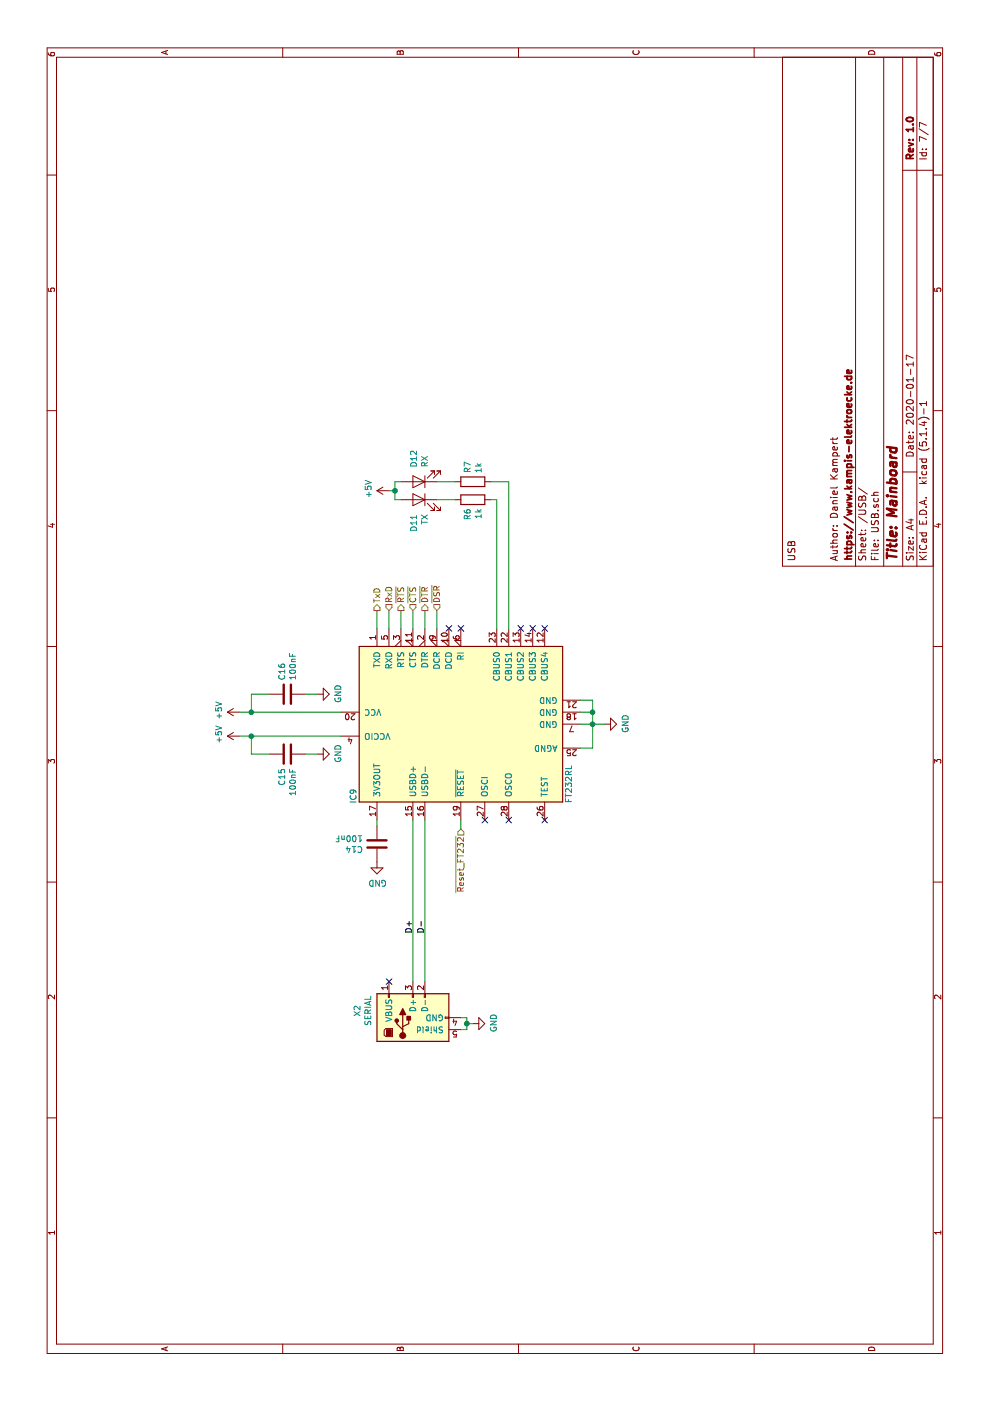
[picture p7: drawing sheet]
EESchema Schematic File Version 4
LIBS:Mainboard-cache
EELAYER 30 0
EELAYER END
$Descr A4 11693 8268
encoding utf-8
Sheet 7 7
Title "Mainboard"
Date "2020-01-17"
Rev "1.0"
Comp "https://www.kampis-elektroecke.de"
Comment1 "Author: Daniel Kampert"
Comment2 ""
Comment3 ""
Comment4 "USB"
$EndDescr
$Comp
L Interface_USB:FT232RL IC?
U 1 1
P 5650 3850
AR Path="/5E95D1D6" Ref="IC?"  Part="1" 
AR Path="/5E9064F2/5E95D1D6" Ref="IC9"  Part="1" 
F 0 "IC9" H 5050 4750 50  0000 C CNN
F 1 "FT232RL" H 5150 2950 50  0000 C CNN
F 2 "Package_SO:SSOP-28_5.3x10.2mm_P0.65mm" H 5650 3850 50  0001 C CNN
F 3 "http://www.ftdichip.com/Products/ICs/FT232RL.htm" H 5650 3850 50  0001 C CNN
F 4 "FTDI" H 5650 3850 50  0001 C CNN "Mfr."
F 5 "FT232RL-REEL" H 5650 3850 50  0001 C CNN "Mfr. No."
F 6 "895-FT232RL" H 5650 3850 50  0001 C CNN "Mouser"
	1    5650 3850
	1    0    0    -1  
$EndComp
$Comp
L Device:R R?
U 1 1
P 7675 3950
AR Path="/5E95D1F2" Ref="R?"  Part="1" 
AR Path="/5E9064F2/5E95D1F2" Ref="R7"  Part="1" 
F 0 "R7" H 7745 3996 50  0000 L CNN
F 1 "1k" H 7745 3905 50  0000 L CNN
F 2 "Resistor_SMD:R_0805_2012Metric" V 7605 3950 50  0001 C CNN
F 3 "https://www.mouser.de/datasheet/2/447/Yageo%20LR_MFP_2013-594635.pdf" H 7675 3950 50  0001 C CNN
F 4 "Yageo" H 7675 3950 50  0001 C CNN "Mfr."
F 5 "MFP-25BRD52-1K" H 7675 3950 50  0001 C CNN "Mfr. No."
F 6 "603-MFP-25BRD52-1K" H 7675 3950 50  0001 C CNN "Mouser"
	1    7675 3950
	1    0    0    -1  
$EndComp
$Comp
L Device:LED D?
U 1 1
P 7675 3500
AR Path="/5E95D1F8" Ref="D?"  Part="1" 
AR Path="/5E9064F2/5E95D1F8" Ref="D12"  Part="1" 
F 0 "D12" V 7714 3382 50  0000 R CNN
F 1 "RX" V 7623 3382 50  0000 R CNN
F 2 "LED_SMD:LED_0805_2012Metric" H 7675 3500 50  0001 C CNN
F 3 "https://www.mouser.de/datasheet/2/216/apt2012pgw-1173286.pdf" H 7675 3500 50  0001 C CNN
F 4 "Kingbright" H 7675 3500 50  0001 C CNN "Mfr."
F 5 "APT2012PGW" H 7675 3500 50  0001 C CNN "Mfr. No."
F 6 "604-APT2012PGW" H 7675 3500 50  0001 C CNN "Mouser"
	1    7675 3500
	0    -1   -1   0   
$EndComp
$Comp
L Device:C C?
U 1 1
P 4650 3150
AR Path="/5E95D20C" Ref="C?"  Part="1" 
AR Path="/5E9064F2/5E95D20C" Ref="C14"  Part="1" 
F 0 "C14" H 4765 3196 50  0000 L CNN
F 1 "100nF" H 4765 3105 50  0000 L CNN
F 2 "Capacitor_SMD:C_0805_2012Metric" H 4688 3000 50  0001 C CNN
F 3 "https://www.mouser.de/datasheet/2/212/KEM_C1002_X7R_SMD-1102033.pdf" H 4650 3150 50  0001 C CNN
F 4 "KEMET" H 4650 3150 50  0001 C CNN "Mfr."
F 5 "C0805C104K5RACTU" H 4650 3150 50  0001 C CNN "Mfr. No."
F 6 "80-C0805C104K5R" H 4650 3150 50  0001 C CNN "Mouser"
	1    4650 3150
	0    -1   -1   0   
$EndComp
$Comp
L power:GND #PWR?
U 1 1
P 4500 3150
AR Path="/5E95D212" Ref="#PWR?"  Part="1" 
AR Path="/5E9064F2/5E95D212" Ref="#PWR049"  Part="1" 
F 0 "#PWR049" H 4500 2900 50  0001 C CNN
F 1 "GND" H 4505 2977 50  0000 C CNN
F 2 "" H 4500 3150 50  0001 C CNN
F 3 "" H 4500 3150 50  0001 C CNN
	1    4500 3150
	0    1    1    0   
$EndComp
Wire Wire Line
	4800 3150 4850 3150
Wire Wire Line
	5450 4950 5650 4950
Wire Wire Line
	5450 4850 5450 4950
Wire Wire Line
	5650 4950 5650 4850
Connection ~ 5650 4950
Wire Wire Line
	5650 4950 5750 4950
Wire Wire Line
	5750 4950 5750 4850
Wire Wire Line
	5750 4950 5850 4950
Wire Wire Line
	5850 4950 5850 4850
Connection ~ 5750 4950
$Comp
L power:+5V #PWR?
U 1 1
P 7600 3250
AR Path="/5E95D229" Ref="#PWR?"  Part="1" 
AR Path="/5E9064F2/5E95D229" Ref="#PWR055"  Part="1" 
F 0 "#PWR055" H 7600 3100 50  0001 C CNN
F 1 "+5V" H 7615 3423 50  0000 C CNN
F 2 "" H 7600 3250 50  0001 C CNN
F 3 "" H 7600 3250 50  0001 C CNN
	1    7600 3250
	1    0    0    -1  
$EndComp
Wire Wire Line
	7600 3250 7600 3300
Wire Wire Line
	7600 3300 7675 3300
Connection ~ 7600 3300
Wire Wire Line
	6450 4250 7675 4250
Wire Wire Line
	7675 3800 7675 3650
Wire Wire Line
	3500 3450 4850 3450
Wire Wire Line
	4850 3550 3500 3550
Wire Wire Line
	3100 3850 3100 3900
Wire Wire Line
	3100 3900 3150 3900
Wire Wire Line
	3200 3900 3200 3850
Wire Wire Line
	3150 3900 3150 3950
Connection ~ 3150 3900
Wire Wire Line
	3150 3900 3200 3900
$Comp
L power:GND #PWR?
U 1 1
P 3150 3950
AR Path="/5E95D244" Ref="#PWR?"  Part="1" 
AR Path="/5E9064F2/5E95D244" Ref="#PWR047"  Part="1" 
F 0 "#PWR047" H 3150 3700 50  0001 C CNN
F 1 "GND" H 3155 3777 50  0000 C CNN
F 2 "" H 3150 3950 50  0001 C CNN
F 3 "" H 3150 3950 50  0001 C CNN
	1    3150 3950
	1    0    0    -1  
$EndComp
Text HLabel 6600 3150 2    50   Output ~ 0
TxD
Text HLabel 6600 3250 2    50   Input ~ 0
RxD
Wire Wire Line
	5650 4950 5650 5050
Wire Wire Line
	6600 3150 6450 3150
Wire Wire Line
	6450 3250 6600 3250
NoConn ~ 4850 4050
NoConn ~ 4850 4250
NoConn ~ 4850 4550
NoConn ~ 6450 4550
NoConn ~ 6450 4450
NoConn ~ 6450 4350
NoConn ~ 6450 3850
NoConn ~ 6450 3750
$Comp
L power:+5V #PWR?
U 1 1
P 5550 2000
AR Path="/5ECF03CA" Ref="#PWR?"  Part="1" 
AR Path="/5E9064F2/5ECF03CA" Ref="#PWR051"  Part="1" 
F 0 "#PWR051" H 5550 1850 50  0001 C CNN
F 1 "+5V" H 5565 2173 50  0000 C CNN
F 2 "" H 5550 2000 50  0001 C CNN
F 3 "" H 5550 2000 50  0001 C CNN
	1    5550 2000
	1    0    0    -1  
$EndComp
$Comp
L power:GND #PWR?
U 1 1
P 5650 5050
AR Path="/5ECF08BF" Ref="#PWR?"  Part="1" 
AR Path="/5E9064F2/5ECF08BF" Ref="#PWR052"  Part="1" 
F 0 "#PWR052" H 5650 4800 50  0001 C CNN
F 1 "GND" H 5655 4877 50  0000 C CNN
F 2 "" H 5650 5050 50  0001 C CNN
F 3 "" H 5650 5050 50  0001 C CNN
	1    5650 5050
	1    0    0    -1  
$EndComp
Text HLabel 6600 3450 2    50   Input ~ 0
~CTS
Text HLabel 6600 3350 2    50   Output ~ 0
~RTS
Wire Wire Line
	6450 3350 6600 3350
Wire Wire Line
	6600 3450 6450 3450
Text HLabel 6600 3550 2    50   Output ~ 0
~DTR
Wire Wire Line
	6450 3550 6600 3550
$Comp
L Device:C C?
U 1 1
P 5400 2400
AR Path="/5E2B4DFA" Ref="C?"  Part="1" 
AR Path="/5E9064F2/5E2B4DFA" Ref="C15"  Part="1" 
F 0 "C15" H 5515 2446 50  0000 L CNN
F 1 "100nF" H 5515 2355 50  0000 L CNN
F 2 "Capacitor_SMD:C_0805_2012Metric" H 5438 2250 50  0001 C CNN
F 3 "https://www.mouser.de/datasheet/2/212/KEM_C1002_X7R_SMD-1102033.pdf" H 5400 2400 50  0001 C CNN
F 4 "KEMET" H 5400 2400 50  0001 C CNN "Mfr."
F 5 "C0805C104K5RACTU" H 5400 2400 50  0001 C CNN "Mfr. No."
F 6 "80-C0805C104K5R" H 5400 2400 50  0001 C CNN "Mouser"
	1    5400 2400
	-1   0    0    -1  
$EndComp
$Comp
L power:GND #PWR?
U 1 1
P 5400 2650
AR Path="/5E2B8CA7" Ref="#PWR?"  Part="1" 
AR Path="/5E9064F2/5E2B8CA7" Ref="#PWR050"  Part="1" 
F 0 "#PWR050" H 5400 2400 50  0001 C CNN
F 1 "GND" H 5405 2477 50  0000 C CNN
F 2 "" H 5400 2650 50  0001 C CNN
F 3 "" H 5400 2650 50  0001 C CNN
	1    5400 2650
	1    0    0    -1  
$EndComp
$Comp
L Device:C C?
U 1 1
P 5900 2400
AR Path="/5E2BDF0E" Ref="C?"  Part="1" 
AR Path="/5E9064F2/5E2BDF0E" Ref="C16"  Part="1" 
F 0 "C16" H 6015 2446 50  0000 L CNN
F 1 "100nF" H 6015 2355 50  0000 L CNN
F 2 "Capacitor_SMD:C_0805_2012Metric" H 5938 2250 50  0001 C CNN
F 3 "https://www.mouser.de/datasheet/2/212/KEM_C1002_X7R_SMD-1102033.pdf" H 5900 2400 50  0001 C CNN
F 4 "KEMET" H 5900 2400 50  0001 C CNN "Mfr."
F 5 "C0805C104K5RACTU" H 5900 2400 50  0001 C CNN "Mfr. No."
F 6 "80-C0805C104K5R" H 5900 2400 50  0001 C CNN "Mouser"
	1    5900 2400
	1    0    0    -1  
$EndComp
$Comp
L power:GND #PWR?
U 1 1
P 5900 2650
AR Path="/5E2BDF14" Ref="#PWR?"  Part="1" 
AR Path="/5E9064F2/5E2BDF14" Ref="#PWR054"  Part="1" 
F 0 "#PWR054" H 5900 2400 50  0001 C CNN
F 1 "GND" H 5905 2477 50  0000 C CNN
F 2 "" H 5900 2650 50  0001 C CNN
F 3 "" H 5900 2650 50  0001 C CNN
	1    5900 2650
	1    0    0    -1  
$EndComp
Wire Wire Line
	5400 2550 5400 2650
Wire Wire Line
	5400 2250 5400 2100
Wire Wire Line
	5400 2100 5550 2100
Wire Wire Line
	5550 2100 5550 2000
Wire Wire Line
	5900 2100 5900 2250
Wire Wire Line
	5900 2550 5900 2650
Text Label 3900 3450 0    50   ~ 0
D+
Text Label 3900 3550 0    50   ~ 0
D-
Wire Wire Line
	5550 2100 5550 2850
Connection ~ 5550 2100
Wire Wire Line
	5750 2100 5750 2850
$Comp
L power:+5V #PWR?
U 1 1
P 5750 2000
AR Path="/5D9D8F30" Ref="#PWR?"  Part="1" 
AR Path="/5E9064F2/5D9D8F30" Ref="#PWR053"  Part="1" 
F 0 "#PWR053" H 5750 1850 50  0001 C CNN
F 1 "+5V" H 5765 2173 50  0000 C CNN
F 2 "" H 5750 2000 50  0001 C CNN
F 3 "" H 5750 2000 50  0001 C CNN
	1    5750 2000
	1    0    0    -1  
$EndComp
Wire Wire Line
	5750 2000 5750 2100
Connection ~ 5750 2100
Wire Wire Line
	7675 4100 7675 4250
Wire Wire Line
	7675 3350 7675 3300
$Comp
L Connector_Custom:USB-B X2
U 1 1
P 3200 3450
AR Path="/5DA7E5BF" Ref="X2"  Part="1" 
AR Path="/5E9064F2/5DA7E5BF" Ref="X2"  Part="1" 
F 0 "X2" H 3257 3917 50  0000 C CNN
F 1 "SERIAL" H 3257 3826 50  0000 C CNN
F 2 "Connector_Custom:USB-B_TE_2923042_Horizontal" H 3350 3400 50  0001 C CNN
F 3 "https://www.te.com/commerce/DocumentDelivery/DDEController?Action=showdoc&DocId=Customer+Drawing%7F292304%7FD4%7Fpdf%7FEnglish%7FENG_CD_292304_D4.pdf%7F292304-2" H 3350 3400 50  0001 C CNN
F 4 "TE Connectivity" H 3257 4007 50  0001 C CNN "Mfr."
F 5 "292304-2" H 3257 3916 50  0001 C CNN "Mfr. No."
F 6 "571-292304-2" H 3257 3825 50  0001 C CNN "Mouser"
	1    3200 3450
	1    0    0    -1  
$EndComp
NoConn ~ 3500 3250
Wire Wire Line
	7525 3350 7525 3300
Wire Wire Line
	7525 3650 7525 3800
Wire Wire Line
	7525 4100 7525 4150
Wire Wire Line
	6450 4150 7525 4150
Wire Wire Line
	7600 3300 7525 3300
$Comp
L Device:R R?
U 1 1
P 7525 3950
AR Path="/5E95D1EC" Ref="R?"  Part="1" 
AR Path="/5E9064F2/5E95D1EC" Ref="R6"  Part="1" 
F 0 "R6" H 7595 3996 50  0000 L CNN
F 1 "1k" H 7595 3905 50  0000 L CNN
F 2 "Resistor_SMD:R_0805_2012Metric" V 7455 3950 50  0001 C CNN
F 3 "https://www.mouser.de/datasheet/2/447/Yageo%20LR_MFP_2013-594635.pdf" H 7525 3950 50  0001 C CNN
F 4 "Yageo" H 7525 3950 50  0001 C CNN "Mfr."
F 5 "MFP-25BRD52-1K" H 7525 3950 50  0001 C CNN "Mfr. No."
F 6 "603-MFP-25BRD52-1K" H 7525 3950 50  0001 C CNN "Mouser"
	1    7525 3950
	-1   0    0    -1  
$EndComp
$Comp
L Device:LED D?
U 1 1
P 7525 3500
AR Path="/5E95D1E6" Ref="D?"  Part="1" 
AR Path="/5E9064F2/5E95D1E6" Ref="D11"  Part="1" 
F 0 "D11" V 7564 3382 50  0000 R CNN
F 1 "TX" V 7473 3382 50  0000 R CNN
F 2 "LED_SMD:LED_0805_2012Metric" H 7525 3500 50  0001 C CNN
F 3 "https://www.mouser.de/datasheet/2/216/apt2012pyw-1173287.pdf" H 7525 3500 50  0001 C CNN
F 4 "Kingbright" H 7525 3500 50  0001 C CNN "Mfr."
F 5 "APT2012PYW" H 7525 3500 50  0001 C CNN "Mfr. No."
F 6 "604-APT2012PYW" H 7525 3500 50  0001 C CNN "Mouser"
	1    7525 3500
	0    1    -1   0   
$EndComp
Wire Wire Line
	5750 2100 5900 2100
Text HLabel 6600 3650 2    50   Input ~ 0
~DSR
Wire Wire Line
	6600 3650 6450 3650
Text HLabel 4775 3850 0    50   Input ~ 0
~Reset_FT232
Wire Wire Line
	4775 3850 4850 3850
$EndSCHEMATC
